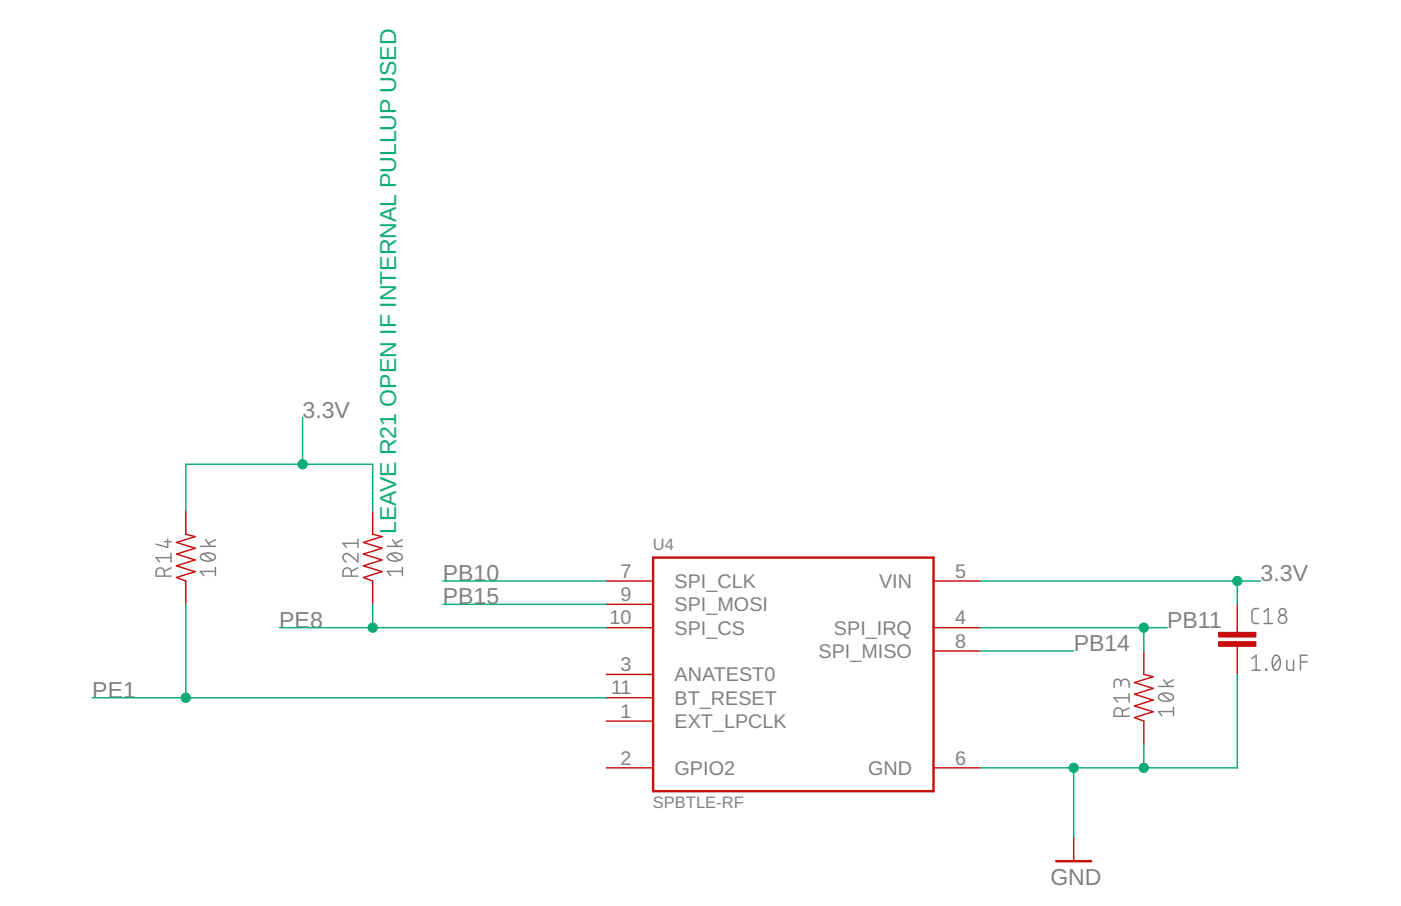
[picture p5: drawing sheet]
<svg xmlns="http://www.w3.org/2000/svg" width="432mm" height="279mm" viewBox="0 0 432 279" stroke-linecap="round" stroke-linejoin="round" font-family="sans-serif">
<g fill="none" stroke="#808080" stroke-width=".44">
<path d="M50.7 177.7a2.4 2.4 0 0 0-.4-2.2 1.28 1.28 0 0 0-1.4-.3 1.28 1.28 0 0 0-.8 1.2v1.3h4.6M50.7 167h2M51.7 166.3v2.5l-3.6-1M52.7 175.1l-2 1M52.7 172h-4.6l1 1.3M52.7 170.7v2.6M61.8 168.5h4.6M62 171.2a3.2 3.2 0 0 1 4.4 .4 1.31 1.31 0 0 1-1.5 1.4 2.51 2.51 0 0 1-3.1-1.2zM62.8 170.8l2.6 2M63.3 166.4l1.6 2.1M66.4 176.2h-4.6l1 1.3M66.4 174.9v2.6"/>
<path d="M66.4 166.4l-2.2 1.2M108.3 177.7a2.4 2.4 0 0 0-.4-2.2 1.28 1.28 0 0 0-1.4-.3 1.28 1.28 0 0 0-.8 1.2v1.3h4.6M110.3 170.7v2.6l-2.5-2.2a1.27 1.27 0 0 0-2.1 .4 1.27 1.27 0 0 0 1 1.8M110.3 175.1l-2 1M110.3 166.3v2.5M110.3 167.6h-4.6l1 1.2M119.4 168.5h4.6M119.7 171.2a3.2 3.2 0 0 1 4.3 .4 1.31 1.31 0 0 1-1.4 1.4 2.51 2.51 0 0 1-3.2-1.2zM120.4 170.8l2.6 2M120.9 166.4l1.6 2.1M124 176.2h-4.6l1 1.3M124 174.9v2.6"/>
<path d="M124 166.4l-2.2 1.2M387.9 187.7l-1.5 .1-.5 .9 .1 3.1 .6 .4 1.3 .1M389.6 192.3h2.5M389.6 188.7l1.3-1v4.6M345.4 210.8a1.28 1.28 0 0 1 1.3-1.3 1.28 1.28 0 0 1 1.3 1.3v1.2M345.4 211.5a1.77 1.77 0 0 0-.3-1.8 1.03 1.03 0 0 0-1.1-.1 1.03 1.03 0 0 0-.6 .9v1.5M348 218.3l-2.1 1.1M348 215.2h-4.6l1 1.3M348 213.9v2.6M357.1 211.7h4.6M357.3 214.4a3.2 3.2 0 0 1 4.4 .4 1.29 1.29 0 0 1-1.5 1.4 2.69 2.69 0 0 1-3.1-1zM358.1 214l2.6 2"/>
<path d="M358.6 209.6l1.6 2.1M361.7 219.4h-4.6l1 1.3M361.7 218.1v2.6M361.7 209.6l-2.2 1.2M385.9 203.1l1.3-1v4.6M385.9 206.7h2.5M390.1 206.4h.3v.3h-.3zM392.7 202.3a1.18 1.18 0 0 1 1.3 0 1.18 1.18 0 0 1 .5 1.2 2.81 2.81 0 0 1-.9 3.2 1.28 1.28 0 0 1-1.4-1.5 3.6 3.6 0 0 1 .5-2.9zM394.4 203.1l-2.1 2.6M396.6 203.6l.1 2.5 .7 .6h1.3v-3.1M400.8 204.1h2.1M402.9 202.1h-2.1v4.6"/>
<path d="M345.9 220.9a2.45 2.45 0 0 0-.3-2.1 1.28 1.28 0 0 0-1.4-.4 1.28 1.28 0 0 0-.8 1.2v1.3h4.6"/>
<circle cx="395.3" cy="191" r="1.28"/>
<circle cx="395.3" cy="188.7" r="1.02"/>
</g>
<path d="M201.3 172h86.4v72h-86.4zM325.5 265.6h10.8" fill="none" stroke="#c90d0c" stroke-width=".74"/>
<g fill="none" stroke="#c90d0c" stroke-width=".44">
<path d="M57.3 157.6v7.2l2.8 .7-5.7 1.8 5.7 1.8-5.7 1.8 5.7 1.8-5.7 1.8 5.7 1.8-5.7 1.8 2.9 1.1v7.2M114.9 157.6v7.2l2.9 .7-5.8 1.8 5.8 1.8-5.8 1.8 5.8 1.8-5.8 1.8 5.8 1.8-5.8 1.8 2.9 1.1v7.2M186.9 179.2h14.4M287.7 179.2h14.4M186.9 193.6h14.4M186.9 186.4h14.4M287.7 193.6h14.4M381.3 186.4v8.6M381.3 199.3v8.7M186.9 215.2h14.4M186.9 208h14.4M287.7 200.8h14.4"/>
<path d="M352.5 200.8v7.2l2.9 .7-5.7 1.8 5.7 1.8-5.7 1.8 5.7 1.8-5.7 1.8 5.7 1.8-5.7 1.8 2.8 1.1v7.2M186.9 236.8h14.4M186.9 222.4h14.4M287.7 236.8h14.4M330.9 258.4v7.2"/>
</g>
<g fill="#c90d0c" stroke="#c90d0c" stroke-width=".31">
<path d="M375.6 197.9h11.5v1.4h-11.5z"/>
<path d="M375.6 195h11.5v1.4h-11.5z"/>
</g>
<g fill="none" stroke="#0dab76" stroke-width=".44">
<path d="M93.3 128.8v14.4M57.3 157.6v-14.4h57.6v14.4M136.5 179.2h50.4M302.1 179.2h86.4M381.3 179.2v7.2M57.3 186.4v28.8M86.1 193.6h100.8M114.9 186.4v7.2M136.5 186.4h50.4M302.1 193.6h57.6M352.5 193.6v7.2M28.4 215.2h158.5"/>
<path d="M302.1 200.8h28.8M381.3 208v28.8h-79.2M330.9 236.8v21.6M352.5 229.6v7.2"/>
</g>
<g fill="#0dab76" stroke="#0dab76" stroke-width=".31">
<circle cx="352.5" cy="193.6" r="1.44"/>
<circle cx="330.9" cy="236.8" r="1.44"/>
<circle cx="352.5" cy="236.8" r="1.44"/>
<circle cx="381.3" cy="179.2" r="1.44"/>
<circle cx="93.3" cy="143.2" r="1.44"/>
<circle cx="57.3" cy="215.2" r="1.44"/>
<circle cx="114.9" cy="193.6" r="1.44"/>
</g>
<g font-size="7.1" fill="#808080">
<text x="93.3" y="128.8">3.3V</text>
<text x="136.5" y="179.2">PB10</text>
<text x="388.5" y="179.2">3.3V</text>
<text x="136.5" y="186.4">PB15</text>
<text x="86.1" y="193.6">PE8</text>
<text x="359.7" y="193.6">PB11</text>
<text x="330.9" y="200.8">PB14</text>
<text x="28.4" y="215.2">PE1</text>
<text x="323.7" y="272.8">GND</text>
</g>
<text font-size="7.1" fill="#0dab76" x="122.1" y="164.8" transform="rotate(-90 122.1 164.8)">LEAVE R21 OPEN IF INTERNAL PULLUP USED</text>
<g font-size="6.1" fill="#808080">
<text x="191.3" y="178.2">7</text>
<text x="294.3" y="178.2">5</text>
<text x="191.3" y="185.4">9</text>
<text x="207.9" y="181.3">SPI_CLK</text>
<text x="270.9" y="181.3">VIN</text>
<text x="207.9" y="188.5">SPI_MOSI</text>
<text x="187.9" y="192.6">10</text>
<text x="207.9" y="195.7">SPI_CS</text>
<text x="257" y="195.7">SPI_IRQ</text>
<text x="294.3" y="192.6">4</text>
<text x="252.3" y="202.9">SPI_MISO</text>
<text x="294.3" y="199.8">8</text>
<text x="191.3" y="207">3</text>
<text x="188.3" y="214.2">11</text>
<text x="207.9" y="210.1">ANATEST0</text>
<text x="191.3" y="221.4">1</text>
<text x="207.9" y="217.3">BT_RESET</text>
<text x="207.9" y="224.5">EXT_LPCLK</text>
<text x="191.3" y="235.8">2</text>
<text x="207.9" y="238.9">GPIO2</text>
<text x="267.5" y="238.9">GND</text>
<text x="294.3" y="235.8">6</text>
</g>
<g font-size="5.1" fill="#808080">
<text x="201.2" y="169.7">U4</text>
<text x="201.2" y="249.1">SPBTLE-RF</text>
</g>
</svg>
